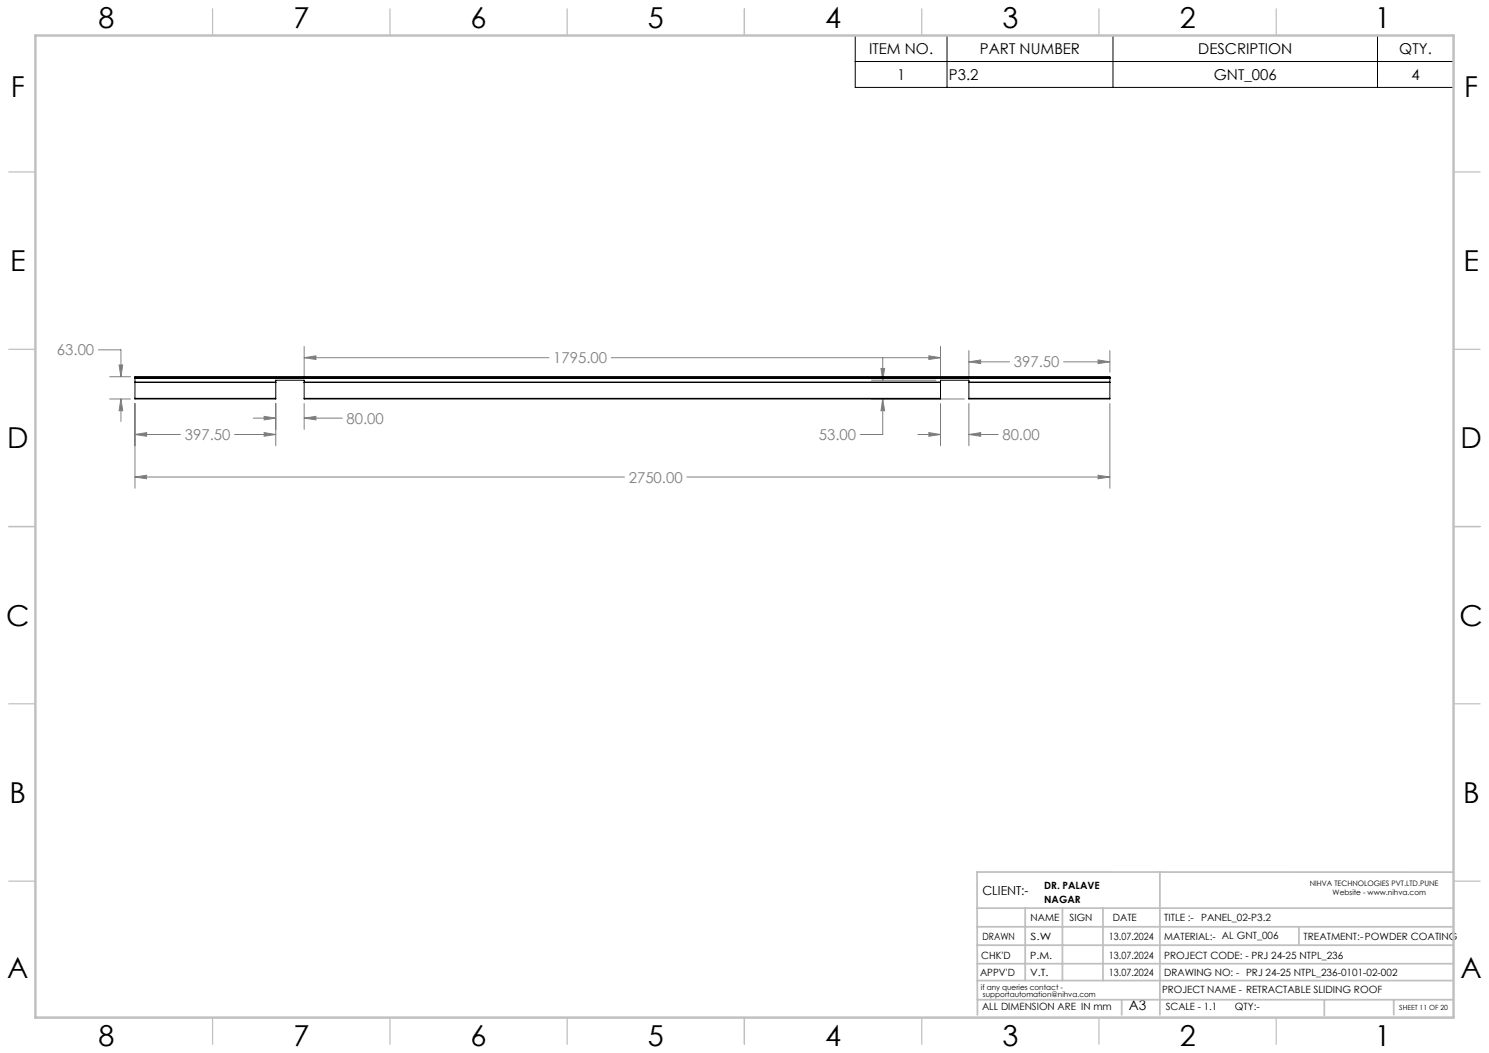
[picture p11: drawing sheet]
<svg xmlns="http://www.w3.org/2000/svg" width="420mm" height="297mm" viewBox="0 0 420 297" stroke-linecap="round" stroke-linejoin="round" font-family="sans-serif">
<g fill="none" stroke="#808080" stroke-width=".28">
<path d="M27.8 98.7h6.3v7.6M85.8 97.7v8.3M265.3 97.7v8.3M273.3 98.9v7.1M313.1 98.9v6.1M30.9 106.3h5.9M30.9 112.5h5.9M33.6 102.9h1l-.5 3.4zM34.1 112.5l.5 3.3h-1zM34.1 112.5v6.4M38.1 113.8v23.9M71.4 117.9h6.4"/>
<path d="M74.5 117.4l3.3 .5-3.3 .5zM77.8 113.8v11.9M85.8 117.9l3.3-.5v1zM85.8 100.9l3.3-.5v1zM85.8 113.8v7.3M85.8 117.9h10.8M85.8 100.9h69M172.4 100.9h92.9M245.8 112.5h26.2M245.8 107.2h18.2M248.5 103.9h1l-.5 3.3zM249 112.5l.5 3.3h-1z"/>
<path d="M249 112.5v10.1h-6.4M249 100.9v6.3M262 100.4l3.3 .5-3.3 .5zM265.3 113.8v11.9M273.3 102.1l3.3-.6v1zM273.3 113.8v11.9M273.3 102.1h11.5M300 102.1h13.1M309.7 101.5l3.4 .6-3.4 .4zM313.1 113.8v23.9M38.1 134.5l3.2-.4v.9zM38.1 122.6l3.2-.6v1z"/>
<path d="M38.1 134.5h138M38.1 122.6h12.8M66.1 122.6h11.7M74.5 122l3.3 .6-3.3 .4zM193.7 134.5h119.4M258.9 122.6h6.4M262 122l3.3 .6-3.3 .4zM273.3 122.6l3.3-.6v1zM273.3 122.6h8.3M309.7 134.1l3.4 .4-3.4 .5z"/>
</g>
<path d="M241.2 10h168.8v14.7h-168.8zM241.2 17.4h168.8M267.1 10v14.7M313.9 10v14.7M388.5 10v14.7" fill="none" stroke="#000" stroke-width=".28"/>
<g fill="none" stroke="#c0c0c0" stroke-width=".35">
<path d="M60 2.5v7.5M110 2.5v7.5M160 2.5v7.5M210 2.5v7.5M260 2.5v7.5M310 2.5v7.5M360 2.5v7.5M2.5 48.5h7.5M410 48.5h7.5M2.5 98.5h7.5M410 98.5h7.5M2.5 148.5h7.5"/>
<path d="M410 148.5h7.5M2.5 198.5h7.5M410 198.5h7.5M2.5 248.5h7.5M410 248.5h7.5M60 287v7.5M110 287v7.5M160 287v7.5M210 287v7.5M260 287v7.5M310 287v7.5M360 287v7.5"/>
</g>
<g fill="none" stroke="#c0c0c0" stroke-width=".5">
<path d="M275.6 256.1h134.1M289.2 256.1v20.5M299.7 256.1v20.5M311.1 256.1v20.5M327.2 246v40.2M409.7 246h-134.1l.1 40.2M275.6 266.6h134.1M275.6 261.4h134.1M275.7 271.8h134M275.7 276.6h134M366.4 261.4v5.2M275.7 282h134"/>
<path d="M316.4 282v4.2M373.6 282.2v4.2M393.1 282v4.2"/>
</g>
<path d="M10 10h400v277h-400z" fill="none" stroke="#c0c0c0" stroke-width=".7"/>
<path d="M38.1 134.5l3.2-.4v.9zM309.7 134.1l3.4 .4-3.4 .5zM33.6 102.9h1l-.5 3.4zM34.1 112.5l.5 3.3h-1zM74.5 117.4l3.3 .5-3.3 .5zM85.8 117.9l3.3-.5v1zM262 122l3.3 .6-3.3 .4zM273.3 122.6l3.3-.6v1zM38.1 122.6l3.2-.6v1zM74.5 122l3.3 .6-3.3 .4zM273.3 102.1l3.3-.6v1zM309.7 101.5l3.4 .6-3.4 .4zM85.8 100.9l3.3-.5v1zM262 100.4l3.3 .5-3.3 .5zM248.5 103.9h1l-.5 3.3zM249 112.5l.5 3.3h-1z" fill="#808080"/>
<g fill="none" stroke="#000" stroke-width=".28">
<path d="M38.1 107.8h.1M38.1 106.6h.1M38.1 112.4v.1h39.7v-.1M38.1 106.4v-.1h275v.1M38.1 106.6v.1M38.1 107.8h39.7M38.1 106.6h275M38.1 112.4h39.7M38.1 106.4h275M38.1 106.4v.2M38.1 106.7v5.7M38.1 106.7h275"/>
<path d="M77.8 107.8h.1M77.8 112.4v-5.2h8v5.2M85.8 107.8h.1M85.8 112.4v.1h179.5v-.1M85.8 107.8h179.5M85.8 112.4h179.5M265.3 107.8h.1M265.3 112.4v-5.2h8v5.2M273.3 107.8h.1M273.3 112.4v.1h39.8v-.1M273.3 107.8h39.8M273.3 112.4h39.8"/>
<path d="M313.1 106.6h.1M313.1 107.8h.1M313.1 106.6v.1M313.1 106.4v.2M313.1 106.7v5.7"/>
</g>
<g font-size="8.1">
<text x="27.8" y="8">8</text>
<text x="82.8" y="8">7</text>
<text x="132.8" y="8">6</text>
<text x="182.8" y="8">5</text>
<text x="232.8" y="8">4</text>
<text x="282.8" y="8">3</text>
<text x="332.8" y="8">2</text>
<text x="387.8" y="8">1</text>
<text x="3" y="27.2">F</text>
<text x="413" y="27.2">F</text>
<text x="2.8" y="76.5">E</text>
<text x="412.8" y="76.5">E</text>
<text x="2" y="126.5">D</text>
<text x="412" y="126.5">D</text>
<text x="1.7" y="176.5">C</text>
<text x="411.7" y="176.5">C</text>
<text x="2.7" y="226.5">B</text>
<text x="412.7" y="226.5">B</text>
<text x="2" y="275.7">A</text>
<text x="412" y="275.7">A</text>
<text x="27.8" y="295">8</text>
<text x="82.8" y="295">7</text>
<text x="132.8" y="295">6</text>
<text x="182.8" y="295">5</text>
<text x="232.8" y="295">4</text>
<text x="282.8" y="295">3</text>
<text x="332.8" y="295">2</text>
<text x="387.8" y="295">1</text>
</g>
<g font-size="4.2">
<text x="245.1" y="15.2">ITEM NO.</text>
<text x="276.4" y="15.2">PART NUMBER</text>
<text x="338" y="15.2">DESCRIPTION</text>
<text x="394.7" y="15.2">QTY.</text>
<text x="253" y="22.5">1</text>
<text x="267.6" y="22.5">P3.2</text>
<text x="342.4" y="22.5">GNT_006</text>
<text x="398.1" y="22.5">4</text>
</g>
<g font-size="4.2" fill="#808080">
<text x="16" y="100.3">63.00</text>
<text x="156" y="102.5">1795.00</text>
<text x="286" y="103.6">397.50</text>
<text x="97.7" y="119.5">80.00</text>
<text x="52.1" y="124.1">397.50</text>
<text x="230.9" y="124.1">53.00</text>
<text x="282.7" y="124.1">80.00</text>
<text x="177.3" y="136.1">2750.00</text>
</g>
<text font-size="3.9" x="318.4" y="285">A3</text>
<text font-size="3.5" x="277.1" y="252.4">CLIENT:-</text>
<g font-size="2.8">
<text x="294.6" y="250.8">DR. PALAVE</text>
<text x="294.6" y="254.7">NAGAR</text>
<text x="290.7" y="259.7">NAME</text>
<text x="301.7" y="259.7">SIGN</text>
<text x="313.9" y="259.8">DATE</text>
<text x="328.4" y="259.8">TITLE :-</text>
<text x="338.8" y="259.8">PANEL_02-P3.2</text>
<text x="277.1" y="265">DRAWN</text>
<text x="290.7" y="265">S.W</text>
<text x="312.8" y="265">13.07.2024</text>
<text x="328.4" y="265">MATERIAL:- AL GNT_006</text>
<text x="367.7" y="265">TREATMENT:-POWDER COATING</text>
<text x="276.5" y="275.1">APPV'D</text>
<text x="276.8" y="270.5">CHK'D</text>
<text x="290.6" y="270.5">P.M.</text>
<text x="290.6" y="275.1">V.T.</text>
<text x="312.8" y="270.5">13.07.2024</text>
<text x="312.8" y="275.1">13.07.2024</text>
<text x="328.4" y="275.1">DRAWING NO: - PRJ 24-25 NTPL_236-0101-02-002</text>
<text x="328.4" y="270.5">PROJECT CODE: - PRJ 24-25 NTPL_236</text>
<text x="327.8" y="280.2">PROJECT NAME - RETRACTABLE SLIDING ROOF</text>
<text x="277" y="285">ALL DIMENSION ARE IN mm</text>
<text x="328.8" y="285">SCALE - 1.1</text>
<text x="348.3" y="285">QTY:-</text>
</g>
<g font-size="2.1">
<text x="369.4" y="250">NIHVA TECHNOLOGIES PVT.LTD.PUNE</text>
<text x="375.9" y="252.4">Website - www.nihva.com</text>
<text x="276.7" y="279.1">if any queries contact -</text>
<text x="277.3" y="281.2">supportautomation@nihva.com</text>
</g>
<text font-size="2" x="394.7" y="284.9">SHEET 11 OF 20</text>
</svg>
